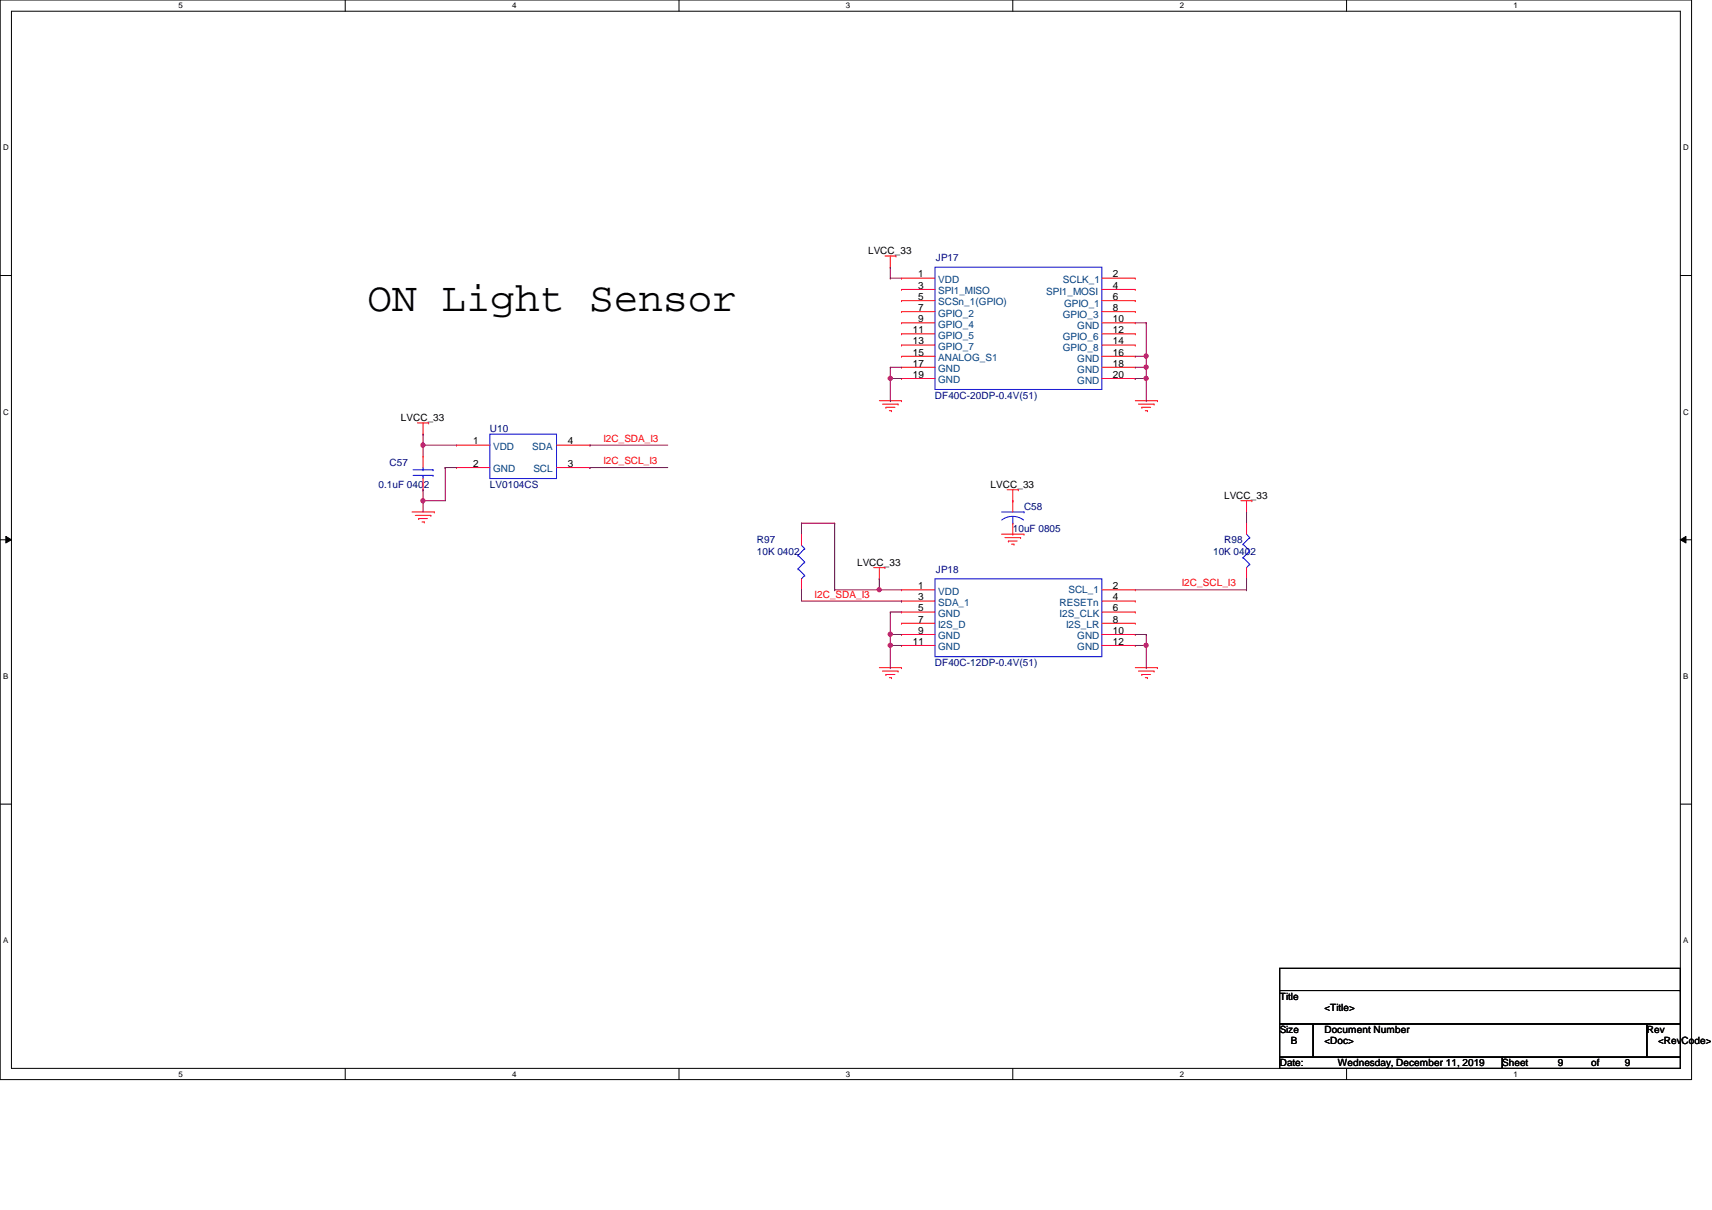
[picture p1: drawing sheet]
# OrCAD Capture schematic 49 ON LV0104CS LIGHT SENSOR.DSN
size B

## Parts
C57  0.1uF 0402  [C0402]
C58  10uF 0805  [C0805]
JP17  DF40C-20DP-0.4V(51)  [CON-DF40C-20DP-0.4V]
JP18  DF40C-12DP-0.4V(51)  [CON-DF40C-12DP-0.4V]
R97  10K 0402  [R0402]
R98  10K 0402  [R0402]
U10  LV0104CS  [U-LV0104CS]

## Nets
GND_L3: C57.2 C58.2 JP17.10(GND) JP17.16(GND) JP17.17(GND) JP17.18(GND) JP17.19(GND) JP17.20(GND) JP18.5(GND) JP18.9(GND) JP18.10(GND) JP18.11(GND) JP18.12(GND) U10.2(GND)
I2C_SCL_I3: JP18.2(SCL_1) R98.2 U10.3(SCL)
I2C_SDA_I3: JP18.3(SDA_1) R97.2 U10.4(SDA)
LVCC_33: C57.1 C58.1 JP17.1(VDD) JP18.1(VDD) R97.1 R98.1 U10.1(VDD)

Not connected (* = marked no-connect by the designer): JP17 2(SCLK_1) 3(SPI1_MISO) 4(SPI1_MOSI) 5(SCSn_1(GPIO)) 6(GPIO_1) 7(GPIO_2) 8(GPIO_3) 9(GPIO_4) 11(GPIO_5) 12(GPIO_6) 13(GPIO_7) 14(GPIO_8) 15(ANALOG_S1); JP18 4(RESETn) 6(I2S_CLK) 7(I2S_D) 8(I2S_LR)

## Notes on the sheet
- ON Light Sensor
